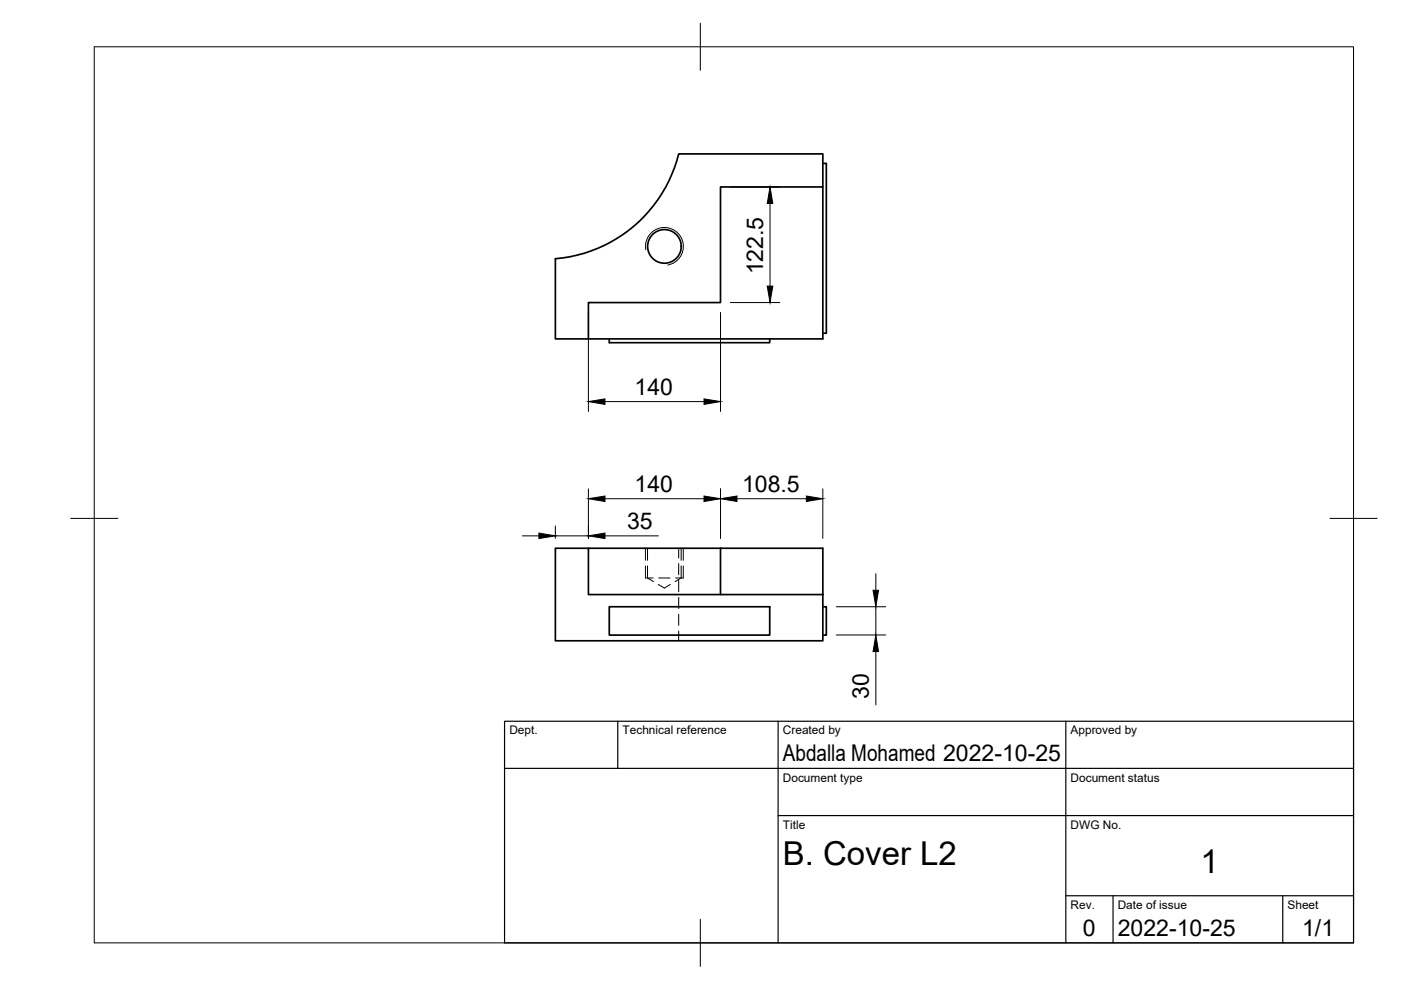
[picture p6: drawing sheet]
<svg xmlns="http://www.w3.org/2000/svg" width="297mm" height="210mm" viewBox="0 0 297 210" stroke-linecap="round" stroke-linejoin="round" font-family="sans-serif">
<!-- layer: Visible -->
<g fill="none" stroke="#000" stroke-width=".36">
<path d="M174.5 34.6h.7v36h-.7M174.5 39.6v32.3h-56.7v-17a29.4 29.4 0 0 0 26.1-22.3h30.6v7h-21.7v24.5h-28v7.8M129.2 71.9v.8h34v-.8M117.8 116.2h7v9.9h49.7v9.8h-56.7zM124.8 116.2h49.7v9.8M152.8 116.2v9.9M129.2 128.6h34v6.1h-34zM174.5 128.6h.7v6.1h-.7"/>
<circle cx="140.9" cy="52.2" r="3.6"/>
</g>
<!-- layer: Visible Narrow -->
<path d="M136.9 52.9a4 4 0 0 1 3.3-4.6 4 4 0 0 1 4.6 3.2 4 4 0 0 1-3.2 4.7" fill="none" stroke="#000" stroke-width=".21"/>
<!-- layer: Hidden -->
<g fill="none" stroke="#000" stroke-width=".21">
<path d="M137.3 116.2v2.6M137.3 120v2.5l1.3 .8M143.9 116.2v2.1M143.9 119.5v2.4M144.4 116.2v2.6M144.4 120v2.5l-1.2 .8M136.8 122.5h1.7M139.6 123.9l1.3 .8 1.2-.8M139.7 122.5h2.3M143.2 122.5h1.7M143.9 123.1v2.3M143.9 126.7v2.3"/>
<path d="M143.9 130.2v2.4M143.9 133.8v2.1"/>
</g>
<!-- layer: Hidden Narrow -->
<path d="M136.8 116.2v2.6M136.8 120v2.5M144.9 116.2v2.6M144.9 120v2.5" fill="none" stroke="#000" stroke-width=".21"/>
<!-- layer: BORDER -->
<path d="M20 9.9h267v190h-267zM148.5 4.9v10M15 109.9h10M282 109.9h10M148.5 194.9v10" fill="none" stroke="#000" stroke-width=".21"/>
<!-- layer: TITLEBLOCK -->
<path d="M107 152.9h180v47h-180zM131 152.9v10M165 152.9v47M226 152.9v47M107 162.9h180M165 172.9h122M226 189.9h61M236 189.9v10M272 189.9v10" fill="none" stroke="#000" stroke-width=".25"/>
<!-- layer: FD_Dimensions -->
<g fill="none" stroke="#000" stroke-width=".21">
<path d="M154.9 39.7h10.5M163.3 43.2v17.5M124.8 66.2v21M152.8 66.2v21M154.9 64.1h10.5M128.3 85.1h21M110.8 113.6h3.5M117.8 111.5v2.6M117.8 113.6h7M124.8 103.6v10.5M128.3 105.7h21M128.3 113.6h11.3"/>
<path d="M152.8 103.6v10.5M156.3 105.7h14.7M174.5 103.6v10.5M177.3 128.6h10.5M177.3 134.6h10.5M185.7 121.6v3.6M185.7 128.6v6M185.7 138.1v11.4"/>
</g>
<path d="M163.3 39.7l.6 3.5h-1.2zM162.7 60.7h1.2l-.6 3.4zM124.8 85.1l3.5-.5v1.1zM149.3 84.6l3.5 .5-3.5 .6zM114.3 113l3.5 .6-3.5 .6zM124.8 105.7l3.5-.5v1.1zM124.8 113.6l3.5-.6v1.2zM149.3 105.2l3.5 .5-3.5 .6zM152.8 105.7l3.5-.5v1.1zM171 105.2l3.5 .5-3.5 .6zM185.1 125.2h1.2l-.6 3.4zM185.7 134.6l.6 3.5h-1.2z" fill="#000" stroke="#000" stroke-width=".21"/>
<g font-size="7">
<text x="166" y="183.4">B. Cover L2</text>
<text x="254.5" y="185.2">1</text>
</g>
<g font-size="4.9">
<text x="161.8" y="58.2" transform="rotate(-90 161.8 58.2)">122.5</text>
<text x="134.5" y="83.7">140</text>
<text x="134.5" y="104.3">140</text>
<text x="157.3" y="104.3">108.5</text>
<text x="132.9" y="112.2">35</text>
<text x="184.2" y="148.2" transform="rotate(-90 184.2 148.2)">30</text>
<text x="166" y="161.4">Abdalla Mohamed 2022-10-25</text>
<text x="229.6" y="198.6">0</text>
<text x="237" y="198.4">2022-10-25</text>
<text x="276.1" y="198.6">1/1</text>
</g>
<g font-size="2.5">
<text x="108" y="155.7">Dept.</text>
<text x="132" y="155.7">Technical reference</text>
<text x="166" y="155.7">Created by</text>
<text x="227" y="155.7">Approved by</text>
<text x="166" y="165.7">Document type</text>
<text x="227" y="165.7">Document status</text>
<text x="166" y="175.7">Title</text>
<text x="227" y="175.7">DWG No.</text>
<text x="227" y="192.7">Rev.</text>
<text x="237" y="192.7">Date of issue</text>
<text x="273" y="192.7">Sheet</text>
</g>
</svg>
